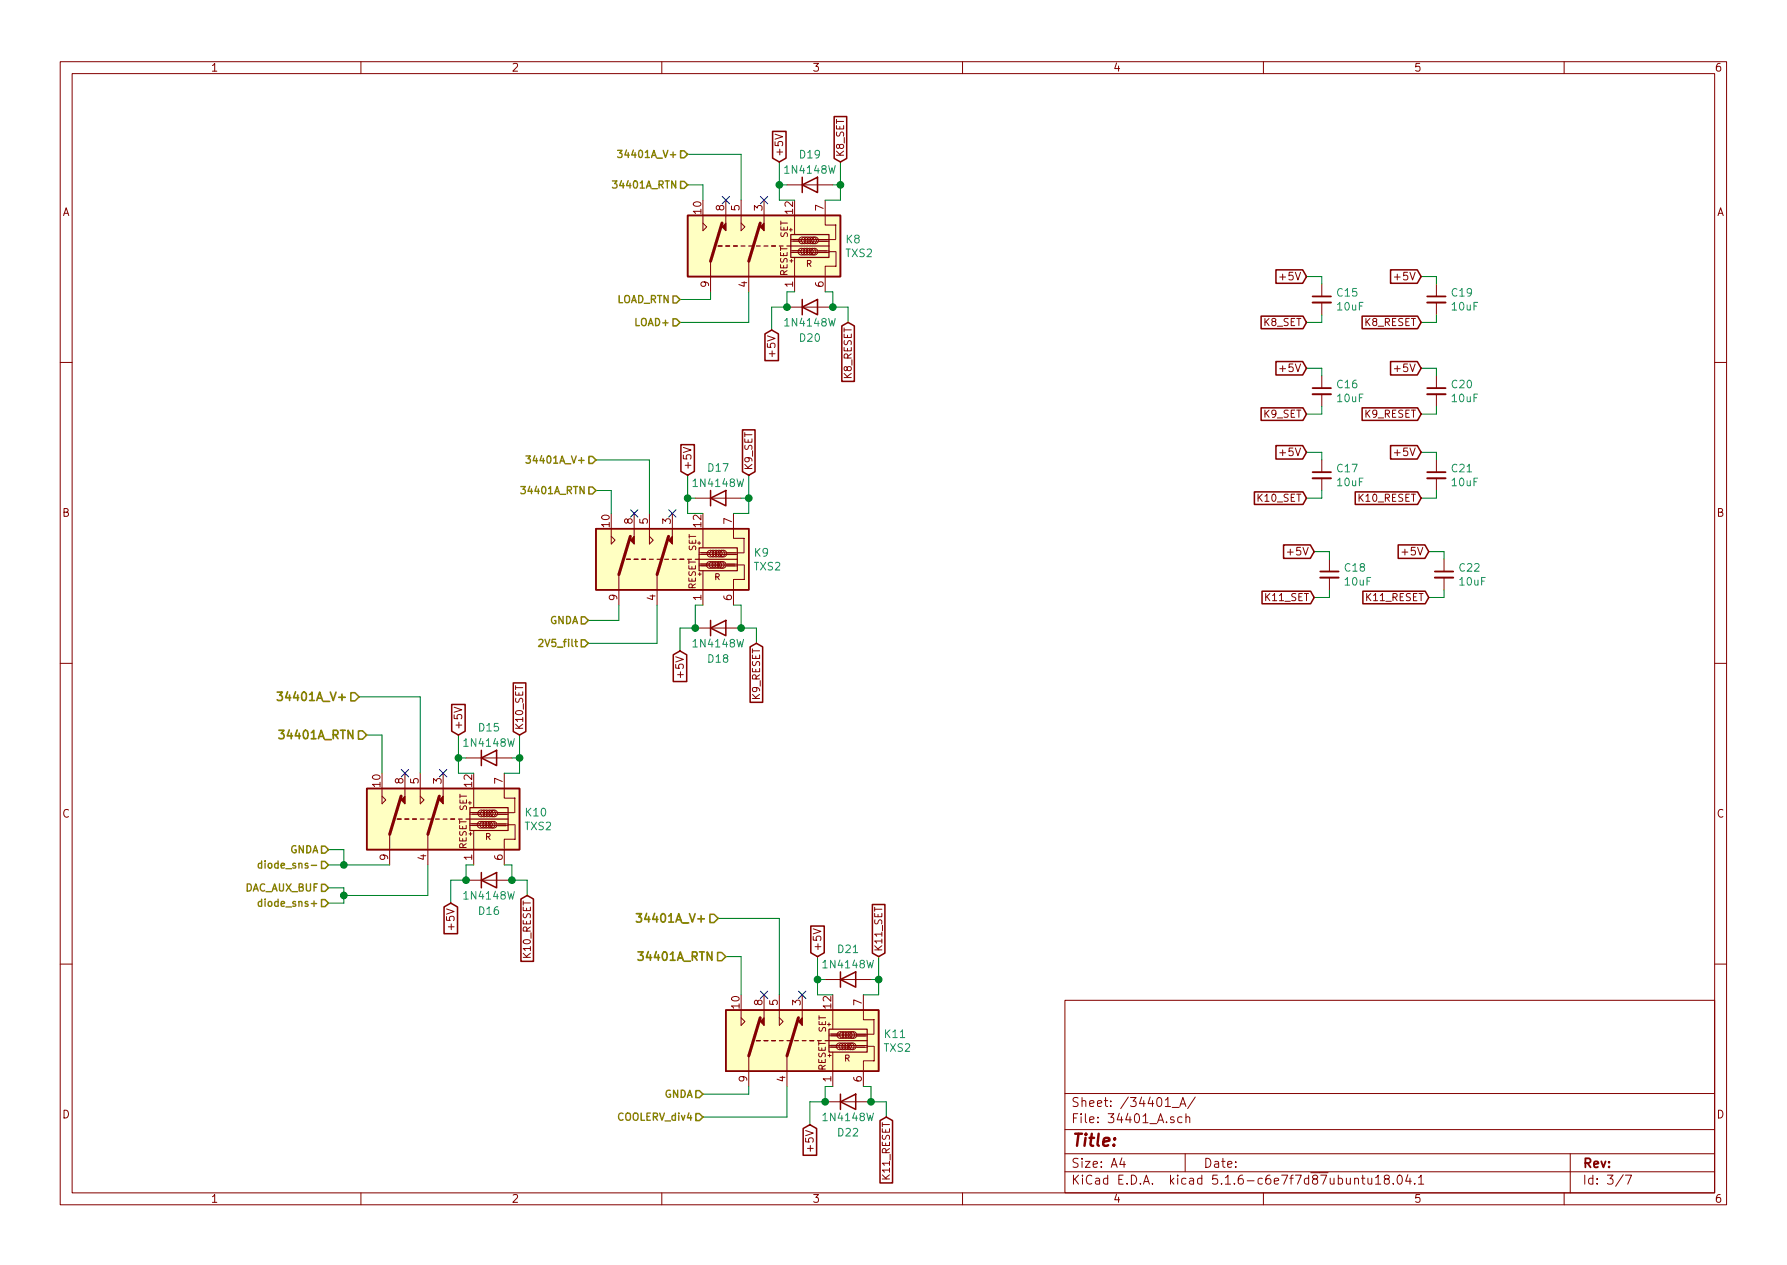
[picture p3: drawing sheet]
EESchema Schematic File Version 4
EELAYER 30 0
EELAYER END
$Descr A4 11693 8268
encoding utf-8
Sheet 3 7
Title ""
Date ""
Rev ""
Comp ""
Comment1 ""
Comment2 ""
Comment3 ""
Comment4 ""
$EndDescr
Wire Wire Line
	4000 3200 3900 3200
$Comp
L txs2:TXS2 K?
U 1 1
P 4250 3600
AR Path="/5F8CBC49" Ref="K?"  Part="1" 
AR Path="/5F851FE1/5F8CBC49" Ref="K9"  Part="1" 
F 0 "K9" V 4254 2920 51  0000 R CNN
F 1 "TXS2" V 4346 2920 50  0000 R CNN
F 2 "Footprints:Panasonic_TX2_2" V 5262 4455 50  0001 C CNN
F 3 "http://www.azettler.com/pdfs/az850.pdf" V 4300 3350 50  0001 C CNN
	1    4250 3600
	0    -1   1    0   
$EndComp
Wire Wire Line
	4600 1200 4500 1200
$Comp
L txs2:TXS2 K?
U 1 1
P 4850 1550
AR Path="/5F8CBC77" Ref="K?"  Part="1" 
AR Path="/5F851FE1/5F8CBC77" Ref="K8"  Part="1" 
F 0 "K8" V 4854 870 51  0000 R CNN
F 1 "TXS2" V 4946 870 50  0000 R CNN
F 2 "Footprints:Panasonic_TX2_2" V 5862 2405 50  0001 C CNN
F 3 "http://www.azettler.com/pdfs/az850.pdf" V 4900 1300 50  0001 C CNN
	1    4850 1550
	0    -1   1    0   
$EndComp
Text HLabel 4600 7150 0    47   Input ~ 9
GNDA
Wire Wire Line
	4600 7150 4900 7150
Text HLabel 4600 7300 0    47   Input ~ 9
COOLERV_div4
Wire Wire Line
	4600 7300 5150 7300
Text HLabel 2150 5550 0    47   Input ~ 9
GNDA
Text HLabel 2150 5650 0    47   Input ~ 9
diode_sns-
Wire Wire Line
	2150 5550 2250 5550
Text HLabel 2150 5800 0    47   Input ~ 9
DAC_AUX_BUF
Text HLabel 2150 5900 0    47   Input ~ 9
diode_sns+
Wire Wire Line
	2150 5900 2250 5900
Wire Wire Line
	2250 5800 2150 5800
Wire Wire Line
	2250 5800 2250 5850
Connection ~ 2250 5850
Wire Wire Line
	2250 5850 2250 5900
Text HLabel 3850 4050 0    47   Input ~ 9
GNDA
Text HLabel 3850 4200 0    47   Input ~ 9
2V5_filt
Wire Wire Line
	3850 4050 4050 4050
Wire Wire Line
	4050 4050 4050 3950
Wire Wire Line
	3850 4200 4300 4200
Wire Wire Line
	4300 4200 4300 3950
Text HLabel 4450 1950 0    47   Input ~ 9
LOAD_RTN
Text HLabel 4450 2100 0    47   Input ~ 9
LOAD+
Wire Wire Line
	4450 1950 4650 1950
Wire Wire Line
	4650 1950 4650 1900
Wire Wire Line
	4450 2100 4900 2100
Wire Wire Line
	4900 2100 4900 1900
Text HLabel 4500 1200 0    47   Input ~ 9
34401A_RTN
Text HLabel 3900 3200 0    47   Input ~ 9
34401A_RTN
Text HLabel 4500 1000 0    47   Input ~ 9
34401A_V+
Text HLabel 3900 3000 0    47   Input ~ 9
34401A_V+
Text GLabel 4900 3100 1    47   Input ~ 0
K9_SET
Text GLabel 4950 4200 3    47   Input ~ 0
K9_RESET
Text GLabel 5500 1050 1    47   Input ~ 0
K8_SET
Text GLabel 5750 6250 1    47   Input ~ 0
K11_SET
Text GLabel 3400 4800 1    47   Input ~ 0
K10_SET
Text GLabel 3450 5850 3    47   Input ~ 0
K10_RESET
Text GLabel 5800 7300 3    47   Input ~ 0
K11_RESET
Text GLabel 5550 2100 3    47   Input ~ 0
K8_RESET
Text HLabel 2350 4550 0    55   Input ~ 11
34401A_V+
$Comp
L txs2:TXS2 K?
U 1 1
P 2750 5300
AR Path="/60721C07" Ref="K?"  Part="1" 
AR Path="/5F865273/60721C07" Ref="K?"  Part="1" 
AR Path="/5F851FE1/60721C07" Ref="K10"  Part="1" 
F 0 "K10" V 2754 4620 51  0000 R CNN
F 1 "TXS2" V 2846 4620 50  0000 R CNN
F 2 "Footprints:Panasonic_TX2_2" V 3762 6155 50  0001 C CNN
F 3 "http://www.azettler.com/pdfs/az850.pdf" V 2800 5050 50  0001 C CNN
	1    2750 5300
	0    -1   1    0   
$EndComp
Text HLabel 2400 4800 0    55   Input ~ 11
34401A_RTN
Wire Wire Line
	2400 4800 2500 4800
Wire Wire Line
	2500 4800 2500 5050
Wire Wire Line
	2350 4550 2750 4550
Wire Wire Line
	2750 4550 2750 5050
$Comp
L Diode:1N4148W D?
U 1 1
P 3200 5750
AR Path="/5F865273/60721C15" Ref="D?"  Part="1" 
AR Path="/5F851FE1/60721C15" Ref="D16"  Part="1" 
F 0 "D16" H 3200 5550 50  0000 C CNN
F 1 "1N4148W" H 3200 5650 50  0000 C CNN
F 2 "Diode_SMD:D_SOD-123" H 3200 5575 50  0001 C CNN
F 3 "https://www.vishay.com/docs/85748/1n4148w.pdf" H 3200 5750 50  0001 C CNN
	1    3200 5750
	1    0    0    -1  
$EndComp
Wire Wire Line
	3050 5750 3050 5650
Wire Wire Line
	3050 5650 3100 5650
Wire Wire Line
	3300 5650 3350 5650
Wire Wire Line
	3350 5650 3350 5750
Wire Wire Line
	3350 5750 3450 5750
Wire Wire Line
	3450 5750 3450 5850
Connection ~ 3350 5750
Wire Wire Line
	3050 5750 2950 5750
Wire Wire Line
	2950 5750 2950 5900
Connection ~ 3050 5750
Text GLabel 2950 5900 3    50   Input ~ 0
+5V
$Comp
L Diode:1N4148W D?
U 1 1
P 3200 4950
AR Path="/5F865273/60721C26" Ref="D?"  Part="1" 
AR Path="/5F851FE1/60721C26" Ref="D15"  Part="1" 
F 0 "D15" H 3200 5150 50  0000 C CNN
F 1 "1N4148W" H 3200 5050 50  0000 C CNN
F 2 "Diode_SMD:D_SOD-123" H 3200 4775 50  0001 C CNN
F 3 "https://www.vishay.com/docs/85748/1n4148w.pdf" H 3200 4950 50  0001 C CNN
	1    3200 4950
	1    0    0    -1  
$EndComp
Wire Wire Line
	3350 4950 3400 4950
Wire Wire Line
	3050 4950 3000 4950
Wire Wire Line
	3100 5050 3000 5050
Wire Wire Line
	3000 5050 3000 4950
Connection ~ 3000 4950
Wire Wire Line
	3300 5050 3400 5050
Wire Wire Line
	3400 5050 3400 4950
Wire Wire Line
	3000 4950 3000 4800
Wire Wire Line
	3400 4950 3400 4800
Connection ~ 3400 4950
Text GLabel 3000 4800 1    50   Input ~ 0
+5V
Wire Wire Line
	2250 5550 2250 5650
Wire Wire Line
	2150 5650 2250 5650
Connection ~ 2250 5650
Wire Wire Line
	2250 5650 2550 5650
Wire Wire Line
	2250 5850 2800 5850
Wire Wire Line
	2800 5650 2800 5850
Text HLabel 4700 6000 0    55   Input ~ 11
34401A_V+
$Comp
L txs2:TXS2 K?
U 1 1
P 5100 6750
AR Path="/607852BF" Ref="K?"  Part="1" 
AR Path="/5F865273/607852BF" Ref="K?"  Part="1" 
AR Path="/5F851FE1/607852BF" Ref="K11"  Part="1" 
F 0 "K11" V 5104 6070 51  0000 R CNN
F 1 "TXS2" V 5196 6070 50  0000 R CNN
F 2 "Footprints:Panasonic_TX2_2" V 6112 7605 50  0001 C CNN
F 3 "http://www.azettler.com/pdfs/az850.pdf" V 5150 6500 50  0001 C CNN
	1    5100 6750
	0    -1   1    0   
$EndComp
Text HLabel 4750 6250 0    55   Input ~ 11
34401A_RTN
Wire Wire Line
	4750 6250 4850 6250
Wire Wire Line
	4850 6250 4850 6500
Wire Wire Line
	4700 6000 5100 6000
Wire Wire Line
	5100 6000 5100 6500
$Comp
L Diode:1N4148W D?
U 1 1
P 5550 7200
AR Path="/5F865273/607852CA" Ref="D?"  Part="1" 
AR Path="/5F851FE1/607852CA" Ref="D22"  Part="1" 
F 0 "D22" H 5550 7000 50  0000 C CNN
F 1 "1N4148W" H 5550 7100 50  0000 C CNN
F 2 "Diode_SMD:D_SOD-123" H 5550 7025 50  0001 C CNN
F 3 "https://www.vishay.com/docs/85748/1n4148w.pdf" H 5550 7200 50  0001 C CNN
	1    5550 7200
	1    0    0    -1  
$EndComp
Wire Wire Line
	5400 7200 5400 7100
Wire Wire Line
	5400 7100 5450 7100
Wire Wire Line
	5650 7100 5700 7100
Wire Wire Line
	5700 7100 5700 7200
Wire Wire Line
	5700 7200 5800 7200
Wire Wire Line
	5800 7200 5800 7300
Connection ~ 5700 7200
Wire Wire Line
	5400 7200 5300 7200
Wire Wire Line
	5300 7200 5300 7350
Connection ~ 5400 7200
Text GLabel 5300 7350 3    50   Input ~ 0
+5V
$Comp
L Diode:1N4148W D?
U 1 1
P 5550 6400
AR Path="/5F865273/607852DB" Ref="D?"  Part="1" 
AR Path="/5F851FE1/607852DB" Ref="D21"  Part="1" 
F 0 "D21" H 5550 6600 50  0000 C CNN
F 1 "1N4148W" H 5550 6500 50  0000 C CNN
F 2 "Diode_SMD:D_SOD-123" H 5550 6225 50  0001 C CNN
F 3 "https://www.vishay.com/docs/85748/1n4148w.pdf" H 5550 6400 50  0001 C CNN
	1    5550 6400
	1    0    0    -1  
$EndComp
Wire Wire Line
	5700 6400 5750 6400
Wire Wire Line
	5400 6400 5350 6400
Wire Wire Line
	5450 6500 5350 6500
Wire Wire Line
	5350 6500 5350 6400
Connection ~ 5350 6400
Wire Wire Line
	5650 6500 5750 6500
Wire Wire Line
	5750 6500 5750 6400
Wire Wire Line
	5350 6400 5350 6250
Wire Wire Line
	5750 6400 5750 6250
Connection ~ 5750 6400
Text GLabel 5350 6250 1    50   Input ~ 0
+5V
Wire Wire Line
	5150 7100 5150 7300
Wire Wire Line
	4900 7100 4900 7150
$Comp
L Diode:1N4148W D?
U 1 1
P 4700 3250
AR Path="/5F865273/60A7638F" Ref="D?"  Part="1" 
AR Path="/5F851FE1/60A7638F" Ref="D17"  Part="1" 
F 0 "D17" H 4700 3450 50  0000 C CNN
F 1 "1N4148W" H 4700 3350 50  0000 C CNN
F 2 "Diode_SMD:D_SOD-123" H 4700 3075 50  0001 C CNN
F 3 "https://www.vishay.com/docs/85748/1n4148w.pdf" H 4700 3250 50  0001 C CNN
	1    4700 3250
	1    0    0    -1  
$EndComp
Wire Wire Line
	4850 3250 4900 3250
Wire Wire Line
	4550 3250 4500 3250
Wire Wire Line
	4500 3350 4500 3250
Connection ~ 4500 3250
Wire Wire Line
	4900 3350 4900 3250
Wire Wire Line
	4500 3250 4500 3100
Wire Wire Line
	4900 3250 4900 3100
Connection ~ 4900 3250
Text GLabel 4500 3100 1    50   Input ~ 0
+5V
Wire Wire Line
	4000 3200 4000 3350
Wire Wire Line
	4250 3000 4250 3350
Wire Wire Line
	3900 3000 4250 3000
Wire Wire Line
	4500 3350 4600 3350
Wire Wire Line
	4800 3350 4900 3350
Wire Wire Line
	4600 1200 4600 1300
Wire Wire Line
	4500 1000 4850 1000
Wire Wire Line
	4850 1000 4850 1300
$Comp
L Diode:1N4148W D?
U 1 1
P 5300 1200
AR Path="/5F865273/60AAB549" Ref="D?"  Part="1" 
AR Path="/5F851FE1/60AAB549" Ref="D19"  Part="1" 
F 0 "D19" H 5300 1400 50  0000 C CNN
F 1 "1N4148W" H 5300 1300 50  0000 C CNN
F 2 "Diode_SMD:D_SOD-123" H 5300 1025 50  0001 C CNN
F 3 "https://www.vishay.com/docs/85748/1n4148w.pdf" H 5300 1200 50  0001 C CNN
	1    5300 1200
	1    0    0    -1  
$EndComp
Wire Wire Line
	5450 1200 5500 1200
Wire Wire Line
	5150 1200 5100 1200
Wire Wire Line
	5100 1300 5100 1200
Connection ~ 5100 1200
Wire Wire Line
	5500 1300 5500 1200
Wire Wire Line
	5100 1200 5100 1050
Wire Wire Line
	5500 1200 5500 1050
Connection ~ 5500 1200
Text GLabel 5100 1050 1    50   Input ~ 0
+5V
$Comp
L Diode:1N4148W D?
U 1 1
P 4700 4100
AR Path="/5F865273/60AD6FDA" Ref="D?"  Part="1" 
AR Path="/5F851FE1/60AD6FDA" Ref="D18"  Part="1" 
F 0 "D18" H 4700 3900 50  0000 C CNN
F 1 "1N4148W" H 4700 4000 50  0000 C CNN
F 2 "Diode_SMD:D_SOD-123" H 4700 3925 50  0001 C CNN
F 3 "https://www.vishay.com/docs/85748/1n4148w.pdf" H 4700 4100 50  0001 C CNN
	1    4700 4100
	1    0    0    -1  
$EndComp
Wire Wire Line
	4850 4100 4950 4100
Wire Wire Line
	4950 4100 4950 4200
Connection ~ 4850 4100
Wire Wire Line
	4550 4100 4450 4100
Wire Wire Line
	4450 4100 4450 4250
Connection ~ 4550 4100
Text GLabel 4450 4250 3    50   Input ~ 0
+5V
Wire Wire Line
	4550 3950 4600 3950
Wire Wire Line
	4550 3950 4550 4100
Wire Wire Line
	4800 3950 4850 3950
Wire Wire Line
	4850 3950 4850 4100
$Comp
L Diode:1N4148W D?
U 1 1
P 5300 2000
AR Path="/5F865273/60ADF491" Ref="D?"  Part="1" 
AR Path="/5F851FE1/60ADF491" Ref="D20"  Part="1" 
F 0 "D20" H 5300 1800 50  0000 C CNN
F 1 "1N4148W" H 5300 1900 50  0000 C CNN
F 2 "Diode_SMD:D_SOD-123" H 5300 1825 50  0001 C CNN
F 3 "https://www.vishay.com/docs/85748/1n4148w.pdf" H 5300 2000 50  0001 C CNN
	1    5300 2000
	1    0    0    -1  
$EndComp
Wire Wire Line
	5150 2000 5150 1900
Wire Wire Line
	5450 1900 5450 2000
Wire Wire Line
	5450 2000 5550 2000
Wire Wire Line
	5550 2000 5550 2100
Connection ~ 5450 2000
Wire Wire Line
	5150 2000 5050 2000
Wire Wire Line
	5050 2000 5050 2150
Connection ~ 5150 2000
Text GLabel 5050 2150 3    50   Input ~ 0
+5V
Wire Wire Line
	5150 1900 5200 1900
Wire Wire Line
	5400 1900 5450 1900
Wire Wire Line
	5100 1300 5200 1300
Wire Wire Line
	5400 1300 5500 1300
Text GLabel 8550 2400 0    50   Input ~ 0
+5V
$Comp
L Device:C_Small C?
U 1 1
P 8650 2550
AR Path="/60C457ED" Ref="C?"  Part="1" 
AR Path="/5EFA74C2/60C457ED" Ref="C?"  Part="1" 
AR Path="/5F851FE1/60C457ED" Ref="C16"  Part="1" 
F 0 "C16" H 8742 2596 50  0000 L CNN
F 1 "10uF" H 8742 2505 50  0000 L CNN
F 2 "Capacitor_SMD:C_0805_2012Metric_Pad1.15x1.40mm_HandSolder" H 8650 2550 50  0001 C CNN
F 3 "~" H 8650 2550 50  0001 C CNN
	1    8650 2550
	1    0    0    -1  
$EndComp
Wire Wire Line
	8550 2400 8650 2400
Wire Wire Line
	8650 2400 8650 2450
Wire Wire Line
	8550 2700 8650 2700
Wire Wire Line
	8650 2700 8650 2650
Text GLabel 9300 2400 0    50   Input ~ 0
+5V
$Comp
L Device:C_Small C?
U 1 1
P 9400 2550
AR Path="/60C457F8" Ref="C?"  Part="1" 
AR Path="/5EFA74C2/60C457F8" Ref="C?"  Part="1" 
AR Path="/5F851FE1/60C457F8" Ref="C20"  Part="1" 
F 0 "C20" H 9492 2596 50  0000 L CNN
F 1 "10uF" H 9492 2505 50  0000 L CNN
F 2 "Capacitor_SMD:C_0805_2012Metric_Pad1.15x1.40mm_HandSolder" H 9400 2550 50  0001 C CNN
F 3 "~" H 9400 2550 50  0001 C CNN
	1    9400 2550
	1    0    0    -1  
$EndComp
Wire Wire Line
	9300 2400 9400 2400
Wire Wire Line
	9400 2400 9400 2450
Wire Wire Line
	9300 2700 9400 2700
Wire Wire Line
	9400 2700 9400 2650
Text GLabel 8550 2950 0    50   Input ~ 0
+5V
$Comp
L Device:C_Small C?
U 1 1
P 8650 3100
AR Path="/60C45805" Ref="C?"  Part="1" 
AR Path="/5EFA74C2/60C45805" Ref="C?"  Part="1" 
AR Path="/5F851FE1/60C45805" Ref="C17"  Part="1" 
F 0 "C17" H 8742 3146 50  0000 L CNN
F 1 "10uF" H 8742 3055 50  0000 L CNN
F 2 "Capacitor_SMD:C_0805_2012Metric_Pad1.15x1.40mm_HandSolder" H 8650 3100 50  0001 C CNN
F 3 "~" H 8650 3100 50  0001 C CNN
	1    8650 3100
	1    0    0    -1  
$EndComp
Wire Wire Line
	8550 2950 8650 2950
Wire Wire Line
	8650 2950 8650 3000
Wire Wire Line
	8550 3250 8650 3250
Wire Wire Line
	8650 3250 8650 3200
Text GLabel 9300 2950 0    50   Input ~ 0
+5V
$Comp
L Device:C_Small C?
U 1 1
P 9400 3100
AR Path="/60C45810" Ref="C?"  Part="1" 
AR Path="/5EFA74C2/60C45810" Ref="C?"  Part="1" 
AR Path="/5F851FE1/60C45810" Ref="C21"  Part="1" 
F 0 "C21" H 9492 3146 50  0000 L CNN
F 1 "10uF" H 9492 3055 50  0000 L CNN
F 2 "Capacitor_SMD:C_0805_2012Metric_Pad1.15x1.40mm_HandSolder" H 9400 3100 50  0001 C CNN
F 3 "~" H 9400 3100 50  0001 C CNN
	1    9400 3100
	1    0    0    -1  
$EndComp
Wire Wire Line
	9300 2950 9400 2950
Wire Wire Line
	9400 2950 9400 3000
Wire Wire Line
	9300 3250 9400 3250
Wire Wire Line
	9400 3250 9400 3200
Text GLabel 8600 3600 0    50   Input ~ 0
+5V
$Comp
L Device:C_Small C?
U 1 1
P 8700 3750
AR Path="/60C45835" Ref="C?"  Part="1" 
AR Path="/5EFA74C2/60C45835" Ref="C?"  Part="1" 
AR Path="/5F851FE1/60C45835" Ref="C18"  Part="1" 
F 0 "C18" H 8792 3796 50  0000 L CNN
F 1 "10uF" H 8792 3705 50  0000 L CNN
F 2 "Capacitor_SMD:C_0805_2012Metric_Pad1.15x1.40mm_HandSolder" H 8700 3750 50  0001 C CNN
F 3 "~" H 8700 3750 50  0001 C CNN
	1    8700 3750
	1    0    0    -1  
$EndComp
Wire Wire Line
	8600 3600 8700 3600
Wire Wire Line
	8700 3600 8700 3650
Wire Wire Line
	8600 3900 8700 3900
Wire Wire Line
	8700 3900 8700 3850
Text GLabel 9350 3600 0    50   Input ~ 0
+5V
$Comp
L Device:C_Small C?
U 1 1
P 9450 3750
AR Path="/60C45840" Ref="C?"  Part="1" 
AR Path="/5EFA74C2/60C45840" Ref="C?"  Part="1" 
AR Path="/5F851FE1/60C45840" Ref="C22"  Part="1" 
F 0 "C22" H 9542 3796 50  0000 L CNN
F 1 "10uF" H 9542 3705 50  0000 L CNN
F 2 "Capacitor_SMD:C_0805_2012Metric_Pad1.15x1.40mm_HandSolder" H 9450 3750 50  0001 C CNN
F 3 "~" H 9450 3750 50  0001 C CNN
	1    9450 3750
	1    0    0    -1  
$EndComp
Wire Wire Line
	9350 3600 9450 3600
Wire Wire Line
	9450 3600 9450 3650
Wire Wire Line
	9350 3900 9450 3900
Wire Wire Line
	9450 3900 9450 3850
Text GLabel 8550 1800 0    50   Input ~ 0
+5V
$Comp
L Device:C_Small C?
U 1 1
P 8650 1950
AR Path="/60C45865" Ref="C?"  Part="1" 
AR Path="/5EFA74C2/60C45865" Ref="C?"  Part="1" 
AR Path="/5F851FE1/60C45865" Ref="C15"  Part="1" 
F 0 "C15" H 8742 1996 50  0000 L CNN
F 1 "10uF" H 8742 1905 50  0000 L CNN
F 2 "Capacitor_SMD:C_0805_2012Metric_Pad1.15x1.40mm_HandSolder" H 8650 1950 50  0001 C CNN
F 3 "~" H 8650 1950 50  0001 C CNN
	1    8650 1950
	1    0    0    -1  
$EndComp
Wire Wire Line
	8550 1800 8650 1800
Wire Wire Line
	8650 1800 8650 1850
Wire Wire Line
	8550 2100 8650 2100
Wire Wire Line
	8650 2100 8650 2050
Text GLabel 9300 1800 0    50   Input ~ 0
+5V
$Comp
L Device:C_Small C?
U 1 1
P 9400 1950
AR Path="/60C45870" Ref="C?"  Part="1" 
AR Path="/5EFA74C2/60C45870" Ref="C?"  Part="1" 
AR Path="/5F851FE1/60C45870" Ref="C19"  Part="1" 
F 0 "C19" H 9492 1996 50  0000 L CNN
F 1 "10uF" H 9492 1905 50  0000 L CNN
F 2 "Capacitor_SMD:C_0805_2012Metric_Pad1.15x1.40mm_HandSolder" H 9400 1950 50  0001 C CNN
F 3 "~" H 9400 1950 50  0001 C CNN
	1    9400 1950
	1    0    0    -1  
$EndComp
Wire Wire Line
	9300 1800 9400 1800
Wire Wire Line
	9400 1800 9400 1850
Wire Wire Line
	9300 2100 9400 2100
Wire Wire Line
	9400 2100 9400 2050
Text GLabel 9300 2100 0    47   Input ~ 0
K8_RESET
Text GLabel 8550 2100 0    47   Input ~ 0
K8_SET
Text GLabel 8550 2700 0    47   Input ~ 0
K9_SET
Text GLabel 9300 2700 0    47   Input ~ 0
K9_RESET
Text GLabel 8550 3250 0    47   Input ~ 0
K10_SET
Text GLabel 9300 3250 0    47   Input ~ 0
K10_RESET
Text GLabel 8600 3900 0    47   Input ~ 0
K11_SET
Text GLabel 9350 3900 0    47   Input ~ 0
K11_RESET
NoConn ~ 5000 6500
NoConn ~ 5250 6500
NoConn ~ 2650 5050
NoConn ~ 2900 5050
NoConn ~ 4150 3350
NoConn ~ 4400 3350
NoConn ~ 4750 1300
NoConn ~ 5000 1300
$EndSCHEMATC
